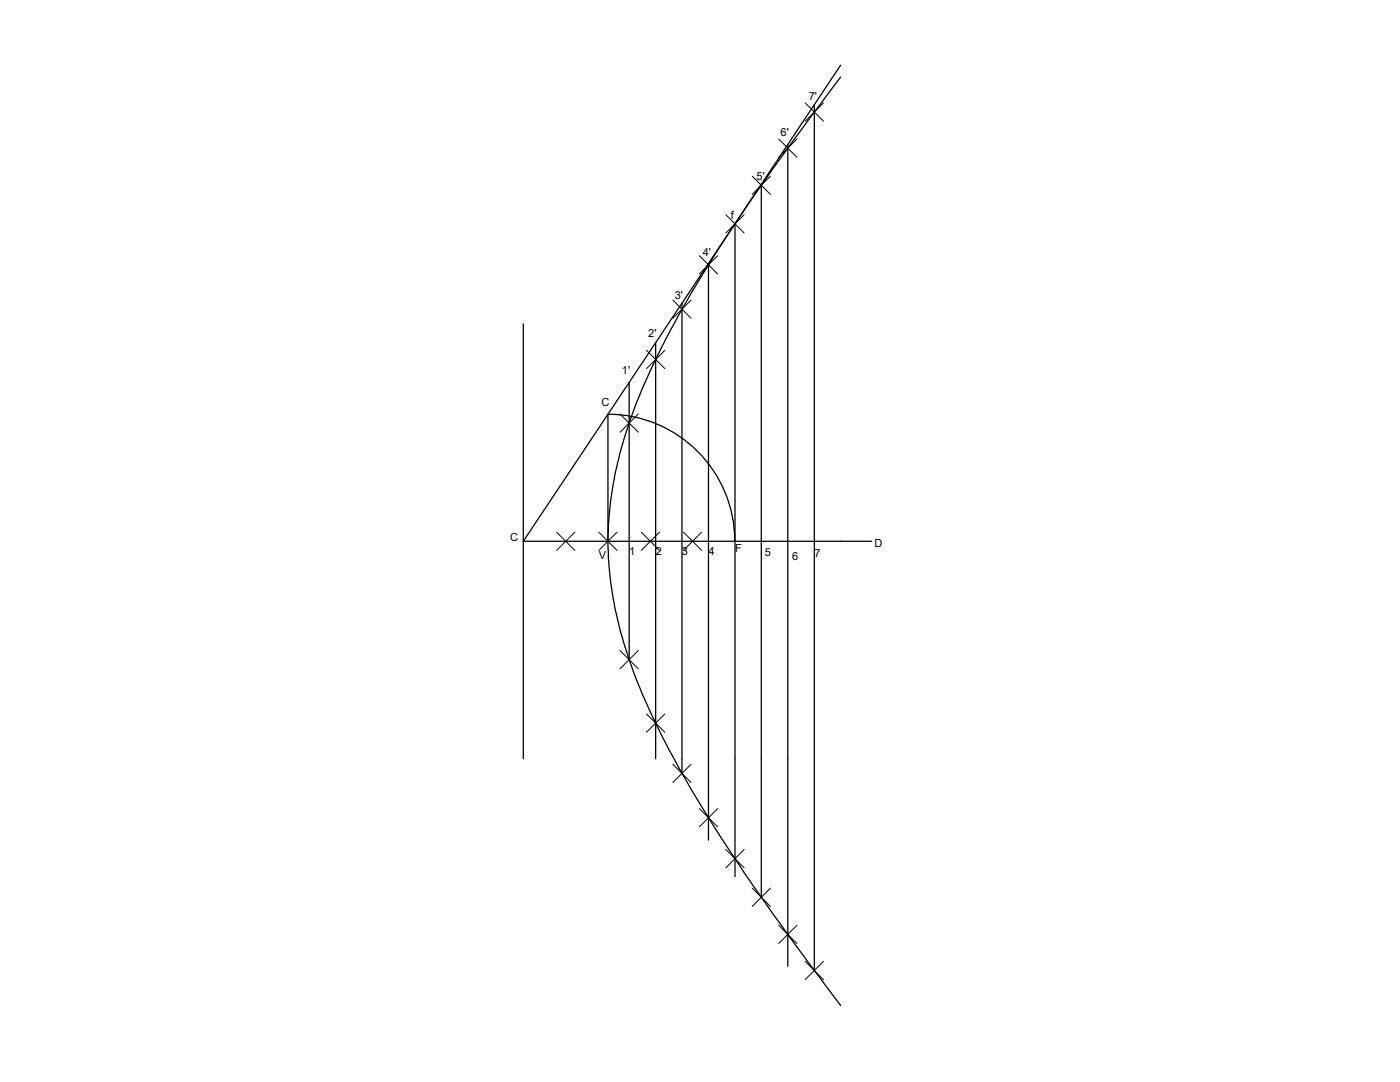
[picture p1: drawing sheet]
<svg xmlns="http://www.w3.org/2000/svg" width="279mm" height="216mm" viewBox="0 0 279 216" stroke-linecap="round" stroke-linejoin="round" font-family="sans-serif">
<!-- layer: 0 -->
<g fill="none" stroke="#000" stroke-width=".25">
<path d="M167.8 15.4a458.7 458.7 0 0 0-27.4 39 152.5 152.5 0 0 0-14.9 30.2 67.6 67.6 0 0 0-1.2 42.9 121.7 121.7 0 0 0 11.9 27 386.2 386.2 0 0 0 27.6 40.9l4 5.2M167.8 13l-63.4 95h69.5M151.9 36.8v142.2M157.2 28.8v164M162.5 20.9v172.7M141.4 52.6v115.1M146.7 44.7v130.2M104.4 64.6v86.8M125.6 76.3v55.3M130.9 68.4v83M136.1 60.5v93.8M121.3 82.6a25.3 25.3 0 0 1 25.3 25.4"/>
<path d="M121.3 82.7v25.3"/>
</g>
<g fill="none" stroke="#000" stroke-width=".2">
<path d="M150.1 35.2l3.7 3.6M153.8 35.2l-3.7 3.6M155.4 27.7l3.6 3.7M159 27.7l-3.6 3.7M160.7 20.5l3.6 3.7M164.3 20.5l-3.6 3.7M134.3 59.9l3.6 3.6M137.9 59.9l-3.6 3.6M139.6 51l3.6 3.7M143.2 51l-3.6 3.7M144.9 42.9l3.6 3.6M148.5 42.9l-3.6 3.6"/>
<path d="M129 69.9l3.7 3.6M132.7 69.9l-3.7 3.6M123.7 82.6l3.7 3.6M127.4 82.6l-3.7 3.6M111.1 106.2l3.6 3.6M114.7 106.2l-3.6 3.6M119.5 106.2l3.6 3.6M123.1 106.2l-3.6 3.6M128 106.2l3.6 3.6M131.6 106.2l-3.6 3.6M136.4 106.2l3.6 3.6M140 106.2l-3.6 3.6"/>
<path d="M123.7 129.8l3.7 3.6M127.4 129.8l-3.7 3.6M129 142.5l3.7 3.6M132.7 142.5l-3.7 3.6M134.3 152.5l3.6 3.6M137.9 152.5l-3.6 3.6M139.6 161.3l3.6 3.7M143.2 161.3l-3.6 3.7M144.9 169.5l3.6 3.7M148.5 169.5l-3.6 3.7M150.1 177.2l3.7 3.7M153.8 177.2l-3.7 3.7"/>
<path d="M155.4 184.6l3.6 3.7M159 184.6l-3.6 3.7M160.7 191.8l3.6 3.7M164.3 191.8l-3.6 3.7"/>
</g>
<g font-size="2.2">
<text x="161.4" y="19.9">7'</text>
<text x="155.8" y="27.1">6'</text>
<text x="151" y="35.9">5'</text>
<text x="145.8" y="43.7">f</text>
<text x="140.3" y="51.1">4'</text>
<text x="134.7" y="59.7">3'</text>
<text x="129.4" y="67.3">2'</text>
<text x="124.1" y="74.7">1'</text>
<text x="120" y="81">C</text>
<text x="101.8" y="108">C</text>
<text x="119.5" y="111.6">V</text>
<text x="125.6" y="110.7">1</text>
<text x="130.9" y="110.7">2</text>
<text x="136.1" y="110.7">3</text>
<text x="141.4" y="110.7">4</text>
<text x="146.7" y="110.2">F</text>
<text x="152.7" y="111">5</text>
<text x="158.1" y="111.7">6</text>
<text x="162.5" y="111.2">7</text>
<text x="174.5" y="109.2">D</text>
</g>
</svg>
